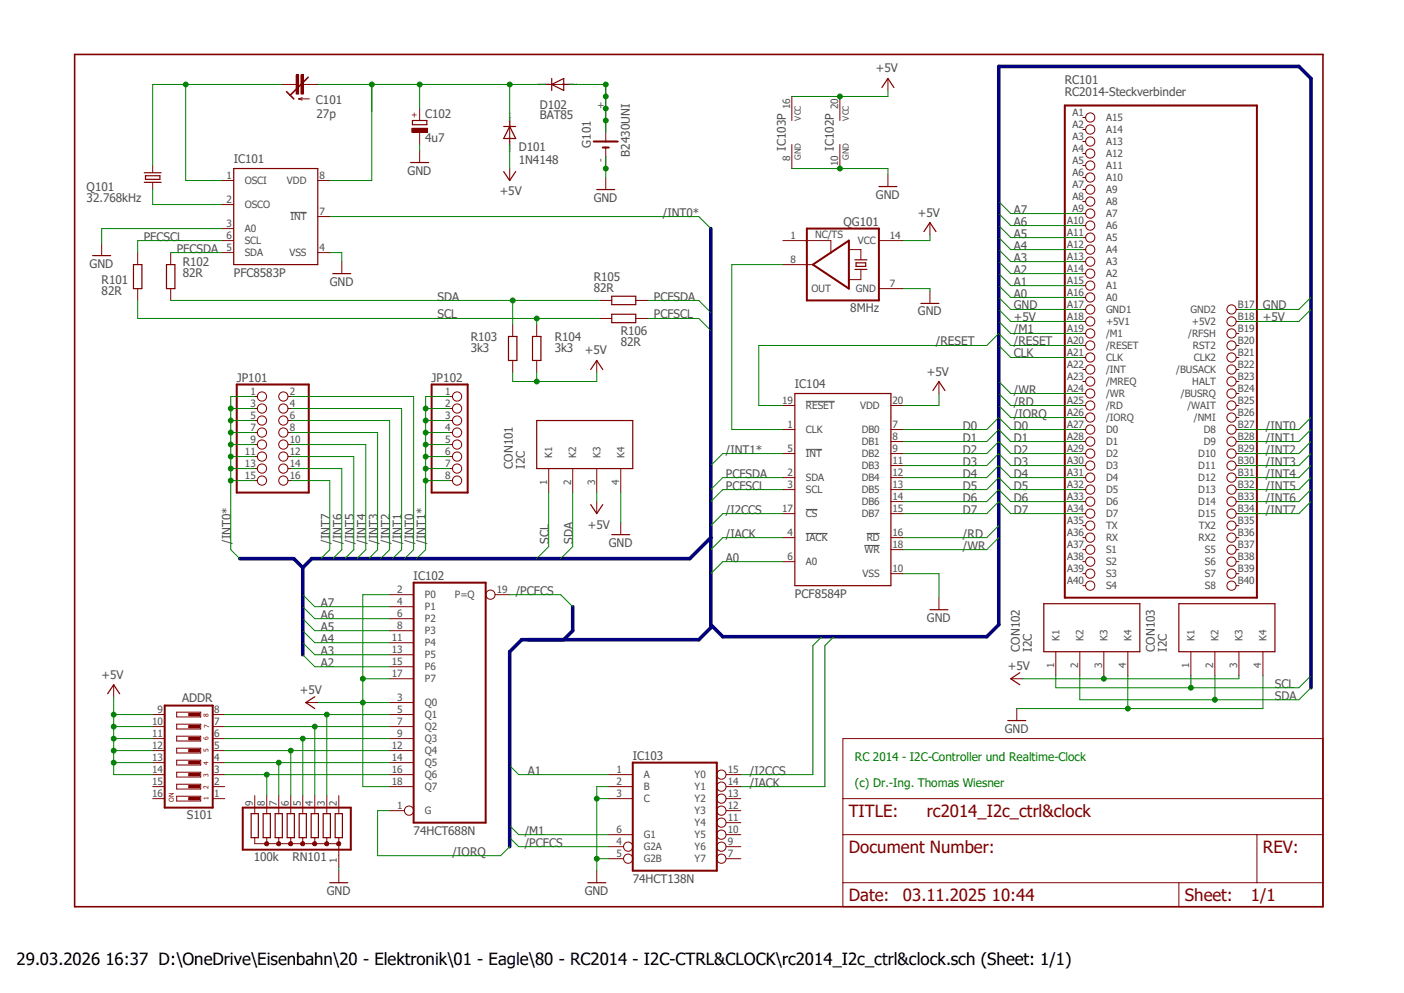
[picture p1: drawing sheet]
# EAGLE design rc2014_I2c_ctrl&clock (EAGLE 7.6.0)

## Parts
C101  27p  C-TRIMM3050.504  [CTRIM3050.504]
C102  4u7  CPOL-EUE2.5-6  [E2,5-6]
CON101  I2C  SEEED-GROVE  [JST-04-ST90]
CON102  I2C  SEEED-GROVE  [JST-04-ST90]
CON103  I2C  SEEED-GROVE  [JST-04-ST90]
D101  1N4148  1N4148DO35-7  [DO35-7]
D102  BAT85  BAT81  [DO34-7]
G101  B2430UNI  [B2430UNI]
IC101  PFC8583P  [DIL08]
IC102  74HCT688N  [DIL20]
IC103  74HCT138N  74ACT138N  [DIL16]
IC104  PCF8584P  [DIL20]
JP101  PINHD-2X8  [2X08]
JP102  PINHD-1X8  [1X08]
Q101  32.768kHz  CRYSTALTC26H  [TC26H]
QG101  8MHz  XO-14  [DIL14S]
R101  82R  R-EU_0207/10  [0207/10]
R102  82R  R-EU_0207/10  [0207/10]
R103  3k3  R-EU_0207/10  [0207/10]
R104  3k3  R-EU_0207/10  [0207/10]
R105  82R  R-EU_0207/10  [0207/10]
R106  82R  R-EU_0207/10  [0207/10]
RC101  RC2014-Steckverbinder  RC2014STECKER  [RC2014-STECKER]
RN101  100k  G08R  [SIL9]
S101  ADDR  DS08  [DS-08]

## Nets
+5V: CON101.3(K3) CON102.3(K3) CON103.3(K3) D101.A IC102.2(P0) IC102.3(Q0) IC102.17(P7) IC102.18(Q7) IC102.20(VCC) IC103.16(VCC) IC104.20(VDD) QG101.14(VCC) R103.1 R104.1 RC101.A18(+5V1) RC101.B18(+5V2) S101.9 S101.10 S101.11 S101.12 S101.13 S101.14
/I2CCS: IC103.15(Y0) IC104.17(!CS)
/IACK: IC103.14(Y1) IC104.4(!IACK)
/INT0: JP101.2 RC101.B27(D8)
/INT0*: IC101.7(!INT) JP101.1 JP101.3 JP101.5 JP101.7 JP101.9 JP101.11 JP101.13 JP101.15
/INT1: JP101.4 RC101.B28(D9)
/INT1*: IC104.5(!INT) JP102.1 JP102.2 JP102.3 JP102.4 JP102.5 JP102.6 JP102.7 JP102.8
/INT2: JP101.6 RC101.B29(D10)
/INT3: JP101.8 RC101.B30(D11)
/INT4: JP101.10 RC101.B31(D12)
/INT5: JP101.12 RC101.B32(D13)
/INT6: JP101.14 RC101.B33(D14)
/INT7: JP101.16 RC101.B34(D15)
/IORQ: IC102.1(G) RC101.A26(/IORQ)
/M1: IC103.6(G1) RC101.A19(/M1)
/PCFCS: IC102.19(P=Q) IC103.4(G2A)
/RD: IC104.16(!RD) RC101.A25(/RD)
/RESET: IC104.19(!RESET) RC101.A20(/RESET)
/WR: IC104.18(!WR) RC101.A24(/WR)
A0: IC104.6(A0) RC101.A16(A0)
A1: IC103.1(A) RC101.A15(A1)
A2: IC102.15(P6) RC101.A14(A2)
A3: IC102.13(P5) RC101.A13(A3)
A4: IC102.11(P4) RC101.A12(A4)
A5: IC102.8(P3) RC101.A11(A5)
A6: IC102.6(P2) RC101.A10(A6)
A7: IC102.4(P1) RC101.A9(A7)
CLK: RC101.A21(CLK)
D0: IC104.7(DB0) RC101.A27(D0)
D1: IC104.8(DB1) RC101.A28(D1)
D2: IC104.9(DB2) RC101.A29(D2)
D3: IC104.11(DB3) RC101.A30(D3)
D4: IC104.12(DB4) RC101.A31(D4)
D5: IC104.13(DB5) RC101.A32(D5)
D6: IC104.14(DB6) RC101.A33(D6)
D7: IC104.15(DB7) RC101.A34(D7)
GND: C102.- CON101.4(K4) CON102.4(K4) CON103.4(K4) G101.- G101.-@1(-) IC101.3(A0) IC101.4(VSS) IC102.10(GND) IC103.2(B) IC103.3(C) IC103.5(G2B) IC103.8(GND) IC104.10(VSS) QG101.7(GND) RC101.A17(GND1) RC101.B17(GND2) RN101.1
N$1: IC104.1(CLK) QG101.8(OUT)
N$3: IC101.2(OSCO) Q101.1
N$4: D102.A G101.+ G101.+@1(+) G101.+@2(+) G101.+@3(+) G101.+@4(+)
N$6: IC102.16(Q6) RN101.8 S101.3
N$7: IC102.14(Q5) RN101.7 S101.4
N$8: IC102.12(Q4) RN101.6 S101.5
N$9: IC102.9(Q3) RN101.5 S101.6
N$10: IC102.7(Q2) RN101.4 S101.7
N$11: IC102.5(Q1) RN101.3 S101.8
N$53: C101.1(E) IC101.1(OSCI) Q101.2
PCFSCL: IC104.3(SCL) R106.2
PCFSDA: IC104.2(SDA) R105.2
PFCSCL: IC101.6(SCL) R101.1
PFCSDA: IC101.5(SDA) R102.1
SCL: CON101.1(K1) CON102.1(K1) CON103.1(K1) R101.2 R104.2 R106.1
SDA: CON101.2(K2) CON102.2(K2) CON103.2(K2) R102.2 R103.2 R105.1
UBATT: C101.2(A) C102.+ D101.C D102.C IC101.8(VDD)
Unconnected: IC103.7(Y7) IC103.9(Y6) IC103.10(Y5) IC103.11(Y4) IC103.12(Y3) IC103.13(Y2) QG101.1(TS) RC101.A1(A15) RC101.A2(A14) RC101.A3(A13) RC101.A4(A12) RC101.A5(A11) RC101.A6(A10) RC101.A7(A9) RC101.A8 RC101.A22(/INT) RC101.A23(/MREQ) RC101.A35(TX) RC101.A36(RX) RC101.A37(S1) RC101.A38(S2) RC101.A39(S3) RC101.A40(S4) RC101.B19(/RFSH) RC101.B20(RST2) RC101.B21(CLK2) RC101.B22(/BUSACK) RC101.B23(HALT) RC101.B24(/BUSRQ) RC101.B25(/WAIT) RC101.B26(/NMI) RC101.B35(TX2) RC101.B36(RX2) RC101.B37(S5) RC101.B38(S6) RC101.B39(S7) RC101.B40(S8) RN101.2 RN101.9 S101.1 S101.2 S101.15 S101.16

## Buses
B$1
B$2

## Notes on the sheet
- RC 2014 - I2C-Controller und Realtime-Clock
  
  (c) Dr.-Ing. Thomas Wiesner
